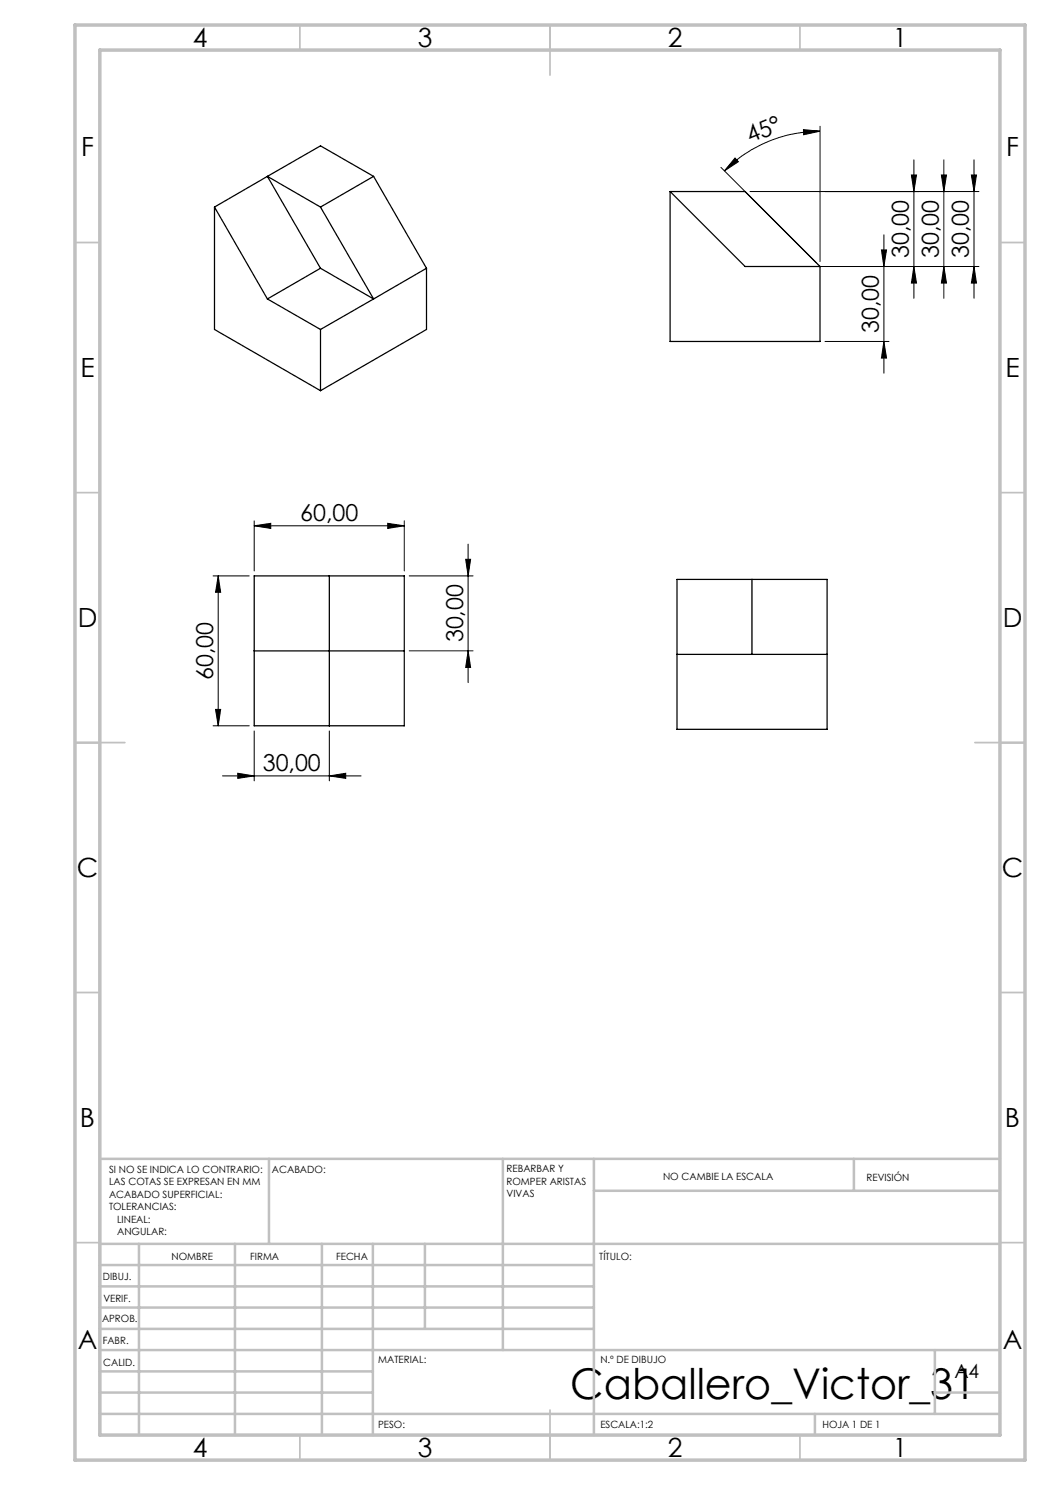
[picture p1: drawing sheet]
<svg xmlns="http://www.w3.org/2000/svg" width="210mm" height="297mm" viewBox="0 0 210 297" stroke-linecap="round" stroke-linejoin="round" font-family="sans-serif">
<g fill="none" stroke="#000" stroke-width=".2">
<path d="M144.2 33.5l19.1 19.1M147 31.6l.7 .7-2.8 1.9zM150 38.3h45.8M160.7 25.9l3.3 .3-3.3 .7zM164 25.3v27M164 26.2a26.9 26.9 0 0 0-19.1 8M182.3 35h1l-.5 3.3zM182.8 32v27.7M188.3 35h1l-.5 3.3zM188.8 32v27.7M194.3 35h1l-.5 3.3zM194.8 32v27.7"/>
<path d="M150 53.3h45.8M176.3 50h1l-.5 3.3zM176.8 47v27.6M182.8 53.3l.5 3.3h-1zM188.8 53.3l.5 3.3h-1zM194.8 53.3l.5 3.3h-1zM165 68.3h12.8M176.8 68.3l.5 3.3h-1zM42.6 115.2h7.2M43.6 115.2l.5 3.3h-1zM43.6 115.2v30M50.8 105.2l3.4-.5v1z"/>
<path d="M50.8 104.2v10M50.8 105.2h30.1M77.5 104.7l3.4 .5-3.4 .5zM80.9 104.2v10M81.8 115.2h12.8M93.1 111.9h1l-.5 3.3zM93.6 108.8v27.7M81.8 130.2h12.8M93.6 130.2l.5 3.3h-1zM42.6 145.2h7.2M43.1 141.9h1l-.5 3.3zM44.5 155.2h27.7"/>
<path d="M47.6 154.7l3.2 .5-3.2 .5zM50.8 146.2v10M65.9 155.2l3.2-.5v1zM65.9 146.2v10"/>
</g>
<g fill="none" stroke="#c0c0c0" stroke-width=".35">
<path d="M60 5v5M110 5v10M160 5v5M15 48.5h5M200 48.5h5M15 98.5h5M200 98.5h5M15 148.5h10M195 148.5h10M15 198.5h5M200 198.5h5M15 248.5h5"/>
<path d="M200 248.5h5M60 287v5M110 282v10M160 287v5"/>
</g>
<g fill="none" stroke="#c0c0c0" stroke-width=".5">
<path d="M53.8 231.8v17M100.6 231.8v38.2M118.8 231.8v55.2M118.8 238.2h81.2M170.8 231.8v6.4M200 231.8h-180v55.2M20 248.8h180M20 257.3h98.8M20 253h98.8M27.8 248.8v38.2M47 248.8v38.2M64.4 248.8v38.2"/>
<path d="M74.6 248.8v38.2M85 248.8v17M20 265.8h98.8M20 261.5h98.8M20 278.5h54.6M20 274.3h54.6M20 270h180M187 278.5h13M187 270v12.8M20 282.8h180M163 282.8v4.2"/>
</g>
<path d="M15 5h190v287h-190zM20 10h180v277h-180z" fill="none" stroke="#c0c0c0" stroke-width=".7"/>
<g fill="#000">
<path d="M147 31.6l-2.1 2.6 2.8-1.9zM160.7 25.9v1l3.3-.7z"/>
<path d="M176.8 68.3l.5 3.3h-1zM176.3 50h1l-.5 3.3zM194.8 53.3l.5 3.3h-1zM194.3 35h1l-.5 3.3zM188.8 53.3l.5 3.3h-1zM188.3 35h1l-.5 3.3zM182.8 53.3l.5 3.3h-1zM182.3 35h1l-.5 3.3z"/>
<path d="M43.6 115.2l.5 3.3h-1zM43.1 141.9h1l-.5 3.3z"/>
<path d="M77.5 104.7l3.4 .5-3.4 .5zM50.8 105.2l3.4-.5v1z"/>
<path d="M93.6 130.2l.5 3.3h-1zM93.1 111.9h1l-.5 3.3z"/>
<path d="M47.6 154.7l3.2 .5-3.2 .5zM65.9 155.2l3.2-.5v1z"/>
</g>
<g fill="none" stroke="#000" stroke-width=".25">
<path d="M53.5 35.3l10.6 18.4M53.5 35.3l10.6 6.1M53.5 35.3l-10.6 6.1M53.5 35.3l10.6-6.1 10.6 6.1M74.7 35.3l-10.6 6.1M74.7 35.3l10.6 18.4M134 38.3v30h30v-15M134 38.3l15 15h15M134 38.3h15l15 15M42.9 41.4v24.5l21.2 12.2M42.9 41.4l10.6 18.4M53.5 59.8l10.6 6.1"/>
<path d="M64.1 53.7l-10.6 6.1M64.1 53.7l10.6 6.1M64.1 41.4l10.6 18.4M74.7 59.8l-10.6 6.1M85.3 53.7v12.2l-21.2 12.2M85.3 53.7l-10.6 6.1M64.1 65.9v12.2M50.8 115.2h30.1v30h-30.1zM65.9 115.2v30M135.4 115.9h30v30h-30zM150.4 115.9v15M50.8 130.2h30.1"/>
<path d="M135.4 130.9h30"/>
</g>
<text font-size="8.5" x="114" y="279.7">Caballero_Victor_31</text>
<g font-size="5.3">
<text x="38.5" y="9.5">4</text>
<text x="83.5" y="9.5">3</text>
<text x="133.6" y="9.5">2</text>
<text x="178.6" y="9.5">1</text>
<text x="16.2" y="31.3">F</text>
<text x="201.2" y="31.3">F</text>
<text x="16.1" y="75.5">E</text>
<text x="201.1" y="75.5">E</text>
<text x="15.5" y="125.5">D</text>
<text x="200.5" y="125.5">D</text>
<text x="15.4" y="175.5">C</text>
<text x="200.4" y="175.5">C</text>
<text x="16" y="225.5">B</text>
<text x="201" y="225.5">B</text>
<text x="15.5" y="269.8">A</text>
<text x="200.5" y="269.8">A</text>
<text x="38.5" y="291.5">4</text>
<text x="83.5" y="291.5">3</text>
<text x="133.6" y="291.5">2</text>
<text x="178.6" y="291.5">1</text>
</g>
<g font-size="4.7">
<text x="150" y="28.7" transform="rotate(-23 150 28.7)">45°</text>
<text x="181.8" y="51.6" transform="rotate(-90 181.8 51.6)">30,00</text>
<text x="187.8" y="51.6" transform="rotate(-90 187.8 51.6)">30,00</text>
<text x="193.8" y="51.6" transform="rotate(-90 193.8 51.6)">30,00</text>
<text x="175.8" y="66.6" transform="rotate(-90 175.8 66.6)">30,00</text>
<text x="60" y="104.1">60,00</text>
<text x="92.6" y="128.5" transform="rotate(-90 92.6 128.5)">30,00</text>
<text x="42.6" y="136" transform="rotate(-90 42.6 136)">60,00</text>
<text x="52.5" y="154.1">30,00</text>
</g>
<text font-size="3.9" x="190.9" y="275.5">A4</text>
<g font-size="2">
<text x="21.8" y="234.6">SI NO SE INDICA LO CONTRARIO:</text>
<text x="21.8" y="237.1">LAS COTAS SE EXPRESAN EN MM</text>
<text x="21.8" y="239.6">ACABADO SUPERFICIAL:</text>
<text x="54.4" y="234.6">ACABADO:</text>
<text x="101.3" y="234.5">REBARBAR Y</text>
<text x="101.3" y="237">ROMPER ARISTAS</text>
<text x="101.3" y="239.5">VIVAS</text>
<text x="132.6" y="236">NO CAMBIE LA ESCALA</text>
<text x="173.3" y="236.2">REVISIÓN</text>
<text x="21.8" y="242.1">TOLERANCIAS:</text>
<text x="23.4" y="244.6">LINEAL:</text>
<text x="23.4" y="247.1">ANGULAR:</text>
<text x="34.3" y="252">NOMBRE</text>
<text x="50" y="251.9">FIRMA</text>
<text x="67.2" y="251.9">FECHA</text>
<text x="119.9" y="251.9">TÍTULO:</text>
<text x="20.6" y="256.1">DIBUJ.</text>
<text x="20.7" y="260.3">VERIF.</text>
<text x="20.4" y="264.4">APROB.</text>
<text x="20.5" y="268.8">FABR.</text>
<text x="20.7" y="273.1">CALID.</text>
<text x="75.6" y="272.5">MATERIAL:</text>
<text x="120.1" y="272.5">N.º DE DIBUJO</text>
<text x="75.6" y="285.5">PESO:</text>
<text x="120.1" y="285.6">ESCALA:1:2</text>
<text x="164.5" y="285.6">HOJA 1 DE 1</text>
</g>
</svg>
